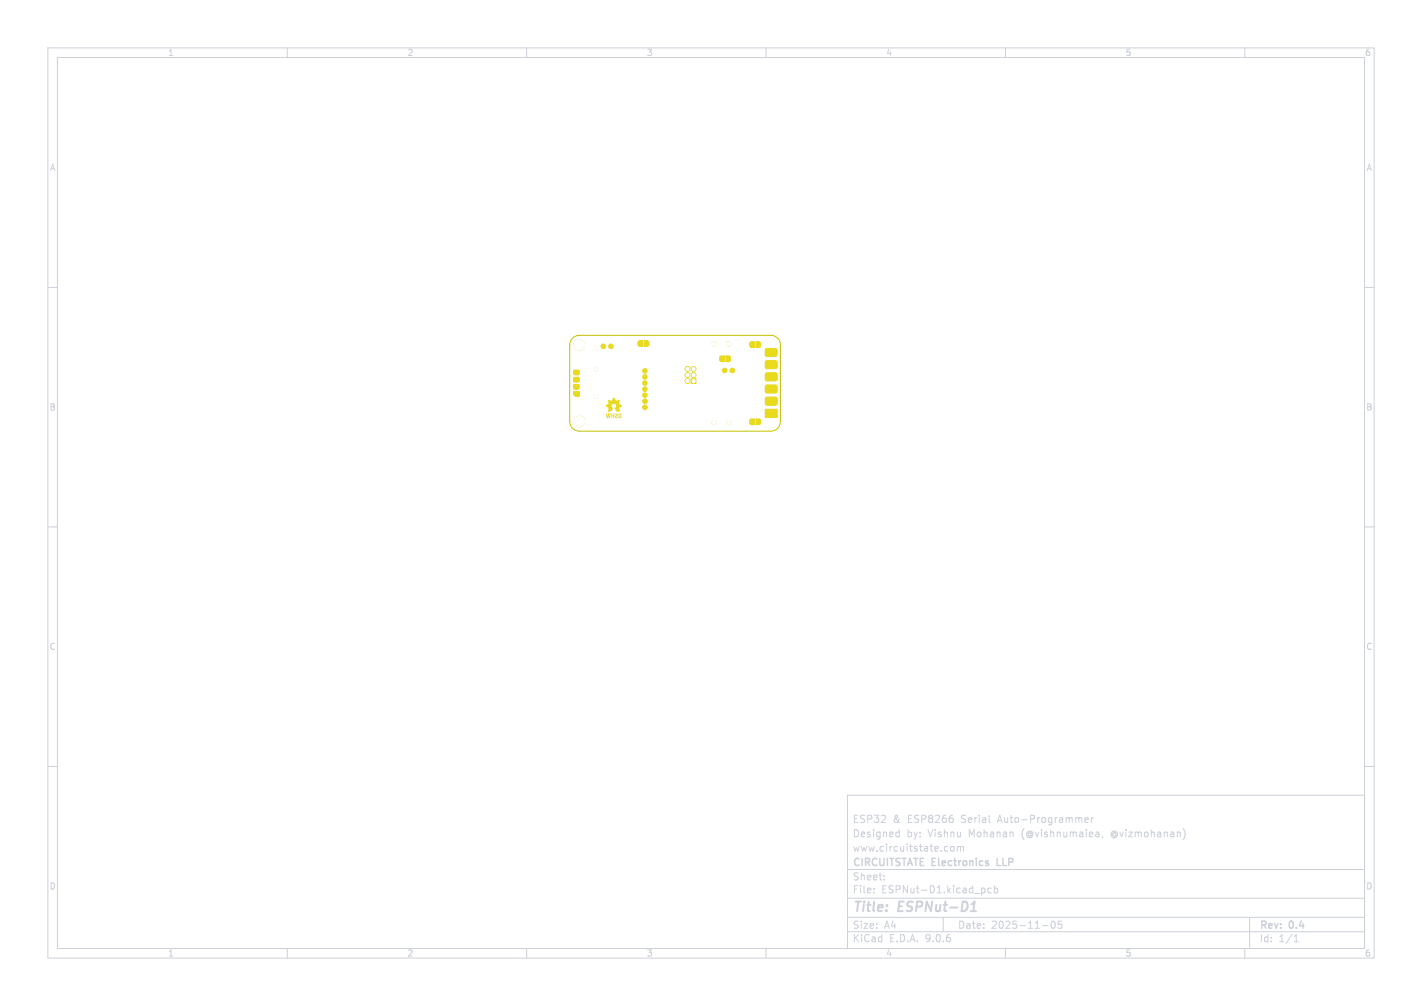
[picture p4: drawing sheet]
<svg xmlns="http://www.w3.org/2000/svg" width="297mm" height="210mm" viewBox="0 0 297 210" stroke-linecap="round" stroke-linejoin="round" font-family="sans-serif">
<g fill="none" stroke="#cdd1da" stroke-width=".21">
<path d="M10 10h277v190h-277zM12 12h273v186h-273zM60 10v2M110 10v2M160 10v2M210 10v2M260 10v2M10 60h2M285 60h2M10 110h2M285 110h2M10 160h2"/>
<path d="M177 166h108v32h-108zM187.4 173.7l.4 .1M187.8 173.2v1.5M187.8 174.6l-.4 .1M198.7 176.8l.3-.1 .3 .3v.4l-.3 .3-.3-.1-.2-.2zM199 170.9v.7M200 176.8l.4-.1 .2 .2M200 176.7v1M200.6 176.9l.2-.2 .4 .1v.9M200.6 176.9v.8M206.7 171.6l.1 .1M226.6 171.2l.7-.1-.1-.3-.4-.1-.2 .2 .1 .7h.5"/>
<path d="M228 170.7v1M228.4 170.7l-.4 .3M229 173.7h.3l.2 .2v.8M229.5 174.6l-.5 .1M229.5 174.1h-.5M230.3 174.6l-.1 .3M247.1 173a1.72 1.72 0 0 1 0 2.3M285 160h2M60 198v2M110 198v2M160 198v2M177 194.5h108"/>
<path d="M177 191.5h108M177 187.5h108M177 181.5h108M182.5 186.3v.1M182.5 185.5v.1M184.7 183.6v.1M184.7 182.8v.1M197 191.5v3M205.5 185.4l.2 .3v.4l-.2 .3M207 185.5l-.4-.1-.3 .3 .2 .6h.5M207.7 185.5l.4-.1 .3 .3-.2 .6h-.5M207.7 184.9v1.5"/>
<path d="M210 198v2M217.7 193.2h1.2M219.7 192.4l.2-.1a.8 .8 0 0 1 .5 .7 .8 .8 0 0 1-.5 .8 1 1 0 0 1-.2-1.4zM221.7 192.3h-.7v.7l.2-.1h.5l.1 .3-.1 .5-.2 .1-.5-.1M260 198v2M261 191.5v6.5M270.3 196.6h.9M270.3 195.5l.4-.4v1.5"/>
</g>
<path d="M202.7 190.2h1.2M203.1 188.7l.5-.5-.3 2" fill="none" stroke="#cdd1da" stroke-width=".4"/>
<path d="M208.3 179.2v1.5h.7" fill="none" stroke="#cdd1da" stroke-width=".3"/>
<g fill="#e9da1e">
<path d="M129.3 86.3a.31 .31 0 0 1 .3 0 .31 .31 0 0 1 .2 .3v.4a.31 .31 0 0 1-.3 .3 .31 .31 0 0 1-.3-.3v-.4h.2v.5l.2-.1v-.5l-.4 .1z"/>
<path d="M128.5 86.4a.32 .32 0 0 1 .6 .1 .32 .32 0 0 1-.4 .4v.2l.4-.1a.33 .33 0 0 1-.4 .3 .33 .33 0 0 1-.3-.4 .33 .33 0 0 1 .4-.2v-.2l-.4 .1z"/>
<path d="M127.7 86.3h.2v.4h.2v-.4h.2v1h-.2v-.4h-.2v.4h-.2z"/>
<path d="M126.6 86.3h.2l.1 .6 .1-.6h.2l.1 .6 .1-.6h.2l-.2 1h-.2l-.1-.6-.1 .6h-.2z"/>
<path d="M127.1 83.6l.1-.2 .4 .3 .3-.2 .1-.4h.4l.1 .4 .3 .2 .4-.3 .3 .3-.2 .4 .1 .3 .4 .1v.4l-.4 .1v.5a.32 .32 0 0 1-.1 .5 .32 .32 0 0 1-.5-.2l-.1 .1-.3-.7a.46 .46 0 0 0 .1-.7 .46 .46 0 0 0-.7 0 .46 .46 0 0 0 .2 .7l-.3 .7-.1-.1-.4 .2-.3-.3 .2-.3-.1-.4-.4-.1v-.4l.4-.1 .1-.3-.2-.4z"/>
</g>
<g fill="#e9da1e" stroke="#e9da1e" stroke-width=".21">
<path d="M144.4 79.1h1v1h-1z"/>
<path d="M151.6 74.3h.7l.2 .2 .1 .6-.2 .3-.8 .1z"/>
<path d="M150.4 74.5l.2-.2h.7v1.2h-.7l-.2-.2z"/>
<path d="M157.9 87.5h.7l.2 .1 .1 .7-.2 .3-.8 .1z"/>
<path d="M156.7 87.6l.2-.1h.7v1.2l-.7-.1-.2-.1z"/>
<path d="M157.9 71.3l.7 .1 .2 .1 .1 .6-.2 .4h-.8z"/>
<path d="M156.7 71.5l.2-.1 .7-.1v1.2h-.7l-.2-.1z"/>
<path d="M134.5 71.1h.7l.2 .2 .1 .6-.1 .3-.9 .1z"/>
<path d="M133.4 71.2l.8-.1v1.2h-.7l-.2-.2-.1-.6z"/>
<path d="M119.8 81.8h1.2v1h-.8l-.4-.4z"/>
<path d="M119.8 80.3h1.1v.9h-1.1z"/>
<path d="M119.8 78.8h1.1v.9h-1.1z"/>
<path d="M119.8 77.3h1.1v.9h-1.1z"/>
<path d="M159.8 85.4h2.5v1.7h-2.5z"/>
<path d="M159.9 83.1l.3-.2 2 .1 .1 .3-.1 1.1-.3 .2-1.9-.1-.2-.3z"/>
<path d="M159.9 80.5l.3-.1h2l.1 .4-.1 1.1-.3 .2-1.9-.1-.2-.3z"/>
<path d="M159.9 78l.3-.2 2 .1 .1 .3-.1 1.1-.3 .2-1.9-.1-.2-.3z"/>
<path d="M159.9 75.4l.3-.1 2 .1 .1 .3-.1 1.1-.3 .2-1.9-.1-.2-.3z"/>
<path d="M159.9 72.9l.3-.2 2 .1 .1 .3-.1 1.2-.3 .1h-1.9l-.2-.4z"/>
<circle cx="152.2" cy="71.8" r=".45"/>
<circle cx="149.2" cy="71.8" r=".45"/>
<circle cx="121" cy="88" r="1.1"/>
<circle cx="121" cy="72" r="1.1"/>
<circle cx="149.2" cy="88.2" r=".45"/>
<circle cx="152.2" cy="88.2" r=".45"/>
<circle cx="124.5" cy="77.1" r=".33"/>
<circle cx="124.5" cy="82.9" r=".33"/>
<circle cx="143.6" cy="79.6" r=".5"/>
<circle cx="144.9" cy="78.3" r=".5"/>
<circle cx="143.6" cy="78.3" r=".5"/>
<circle cx="144.9" cy="77" r=".5"/>
<circle cx="143.6" cy="77" r=".5"/>
<circle cx="134.7" cy="77.4" r=".48"/>
<circle cx="134.7" cy="83.8" r=".48"/>
<circle cx="127.6" cy="72.3" r=".48"/>
<circle cx="134.7" cy="82.5" r=".48"/>
<circle cx="134.7" cy="81.2" r=".48"/>
<circle cx="134.7" cy="80" r=".48"/>
<circle cx="126" cy="72.3" r=".48"/>
<circle cx="151.4" cy="77.3" r=".48"/>
<circle cx="134.7" cy="85" r=".48"/>
<circle cx="134.7" cy="78.7" r=".48"/>
<circle cx="153" cy="77.3" r=".48"/>
</g>
<path d="M119.6 70.6l.6-.4 .8-.2h40a2 2 0 0 1 2 2v16a2 2 0 0 1-2 2h-40a2 2 0 0 1-2-2v-16l.1-.7z" fill="none" stroke="#c2c200" stroke-width=".21"/>
<g fill="#fff" stroke="#fff" stroke-width=".21">
<circle cx="152.2" cy="71.8" r=".45"/>
<circle cx="149.2" cy="71.8" r=".45"/>
<circle cx="121" cy="88" r="1.1"/>
<circle cx="121" cy="72" r="1.1"/>
<circle cx="149.2" cy="88.2" r=".45"/>
<circle cx="152.2" cy="88.2" r=".45"/>
<circle cx="124.5" cy="77.1" r=".33"/>
<circle cx="124.5" cy="82.9" r=".33"/>
<circle cx="144.9" cy="79.6" r=".33"/>
<circle cx="143.6" cy="79.6" r=".33"/>
<circle cx="144.9" cy="78.3" r=".33"/>
<circle cx="143.6" cy="78.3" r=".33"/>
<circle cx="144.9" cy="77" r=".33"/>
<circle cx="143.6" cy="77" r=".33"/>
</g>
<g font-size="2.8" fill="#cdd1da">
<text x="178" y="190.9">Title:</text>
<text x="187.7" y="190.9">ESPNut-D1</text>
</g>
<g font-size="2.1" fill="#cdd1da">
<text x="178" y="172">ESP32</text>
<text x="186.4" y="172">&amp;</text>
<text x="189.6" y="172">ESP8266</text>
<text x="200.9" y="172">Serial</text>
<text x="208.7" y="172">Auto-Programmer</text>
<text x="178" y="178">www.circuitstate.com</text>
<text x="178" y="175">Designed</text>
<text x="189.4" y="175">by:</text>
<text x="193.9" y="175">Vishnu</text>
<text x="202.5" y="175">Mohanan</text>
<text x="213.6" y="175">(@vishnumaiea,</text>
<text x="232.4" y="175">@vizmohanan)</text>
<text x="178" y="184">Sheet:</text>
<text x="178" y="181.2">CIRCUITSTATE Electronics</text>
<text x="208.9" y="181.2">LLP</text>
<text x="178" y="186.7">File:</text>
<text x="184.1" y="186.7">ESPNut-D1.kicad_pcb</text>
<text x="178" y="196.9">KiCad</text>
<text x="178" y="194.1">Size:</text>
<text x="184.7" y="194.1">A4</text>
<text x="185.7" y="196.9">E.D.A.</text>
<text x="193.3" y="196.9">9.0.6</text>
<text x="200" y="194.1">Date:</text>
<text x="207" y="194.1">2025-11-05</text>
<text x="263" y="194.3">Rev:</text>
<text x="263" y="196.9">Id:</text>
<text x="267.1" y="196.9">1/1</text>
<text x="269.4" y="194.3">0.4</text>
</g>
<g font-size="1.8" fill="#cdd1da">
<text x="35" y="11.9">1</text>
<text x="85" y="11.9">2</text>
<text x="135" y="11.9">3</text>
<text x="185" y="11.9">4</text>
<text x="235" y="11.9">5</text>
<text x="285" y="11.9">6</text>
<text x="10.3" y="35.9">A</text>
<text x="285.4" y="35.9">A</text>
<text x="10.3" y="85.9">B</text>
<text x="285.3" y="85.9">B</text>
<text x="10.3" y="135.9">C</text>
<text x="285.3" y="135.9">C</text>
<text x="10.3" y="185.9">D</text>
<text x="285.3" y="185.9">D</text>
<text x="35" y="199.9">1</text>
<text x="85" y="199.9">2</text>
<text x="135" y="199.9">3</text>
<text x="185" y="199.9">4</text>
<text x="235" y="199.9">5</text>
<text x="285" y="199.9">6</text>
</g>
</svg>
